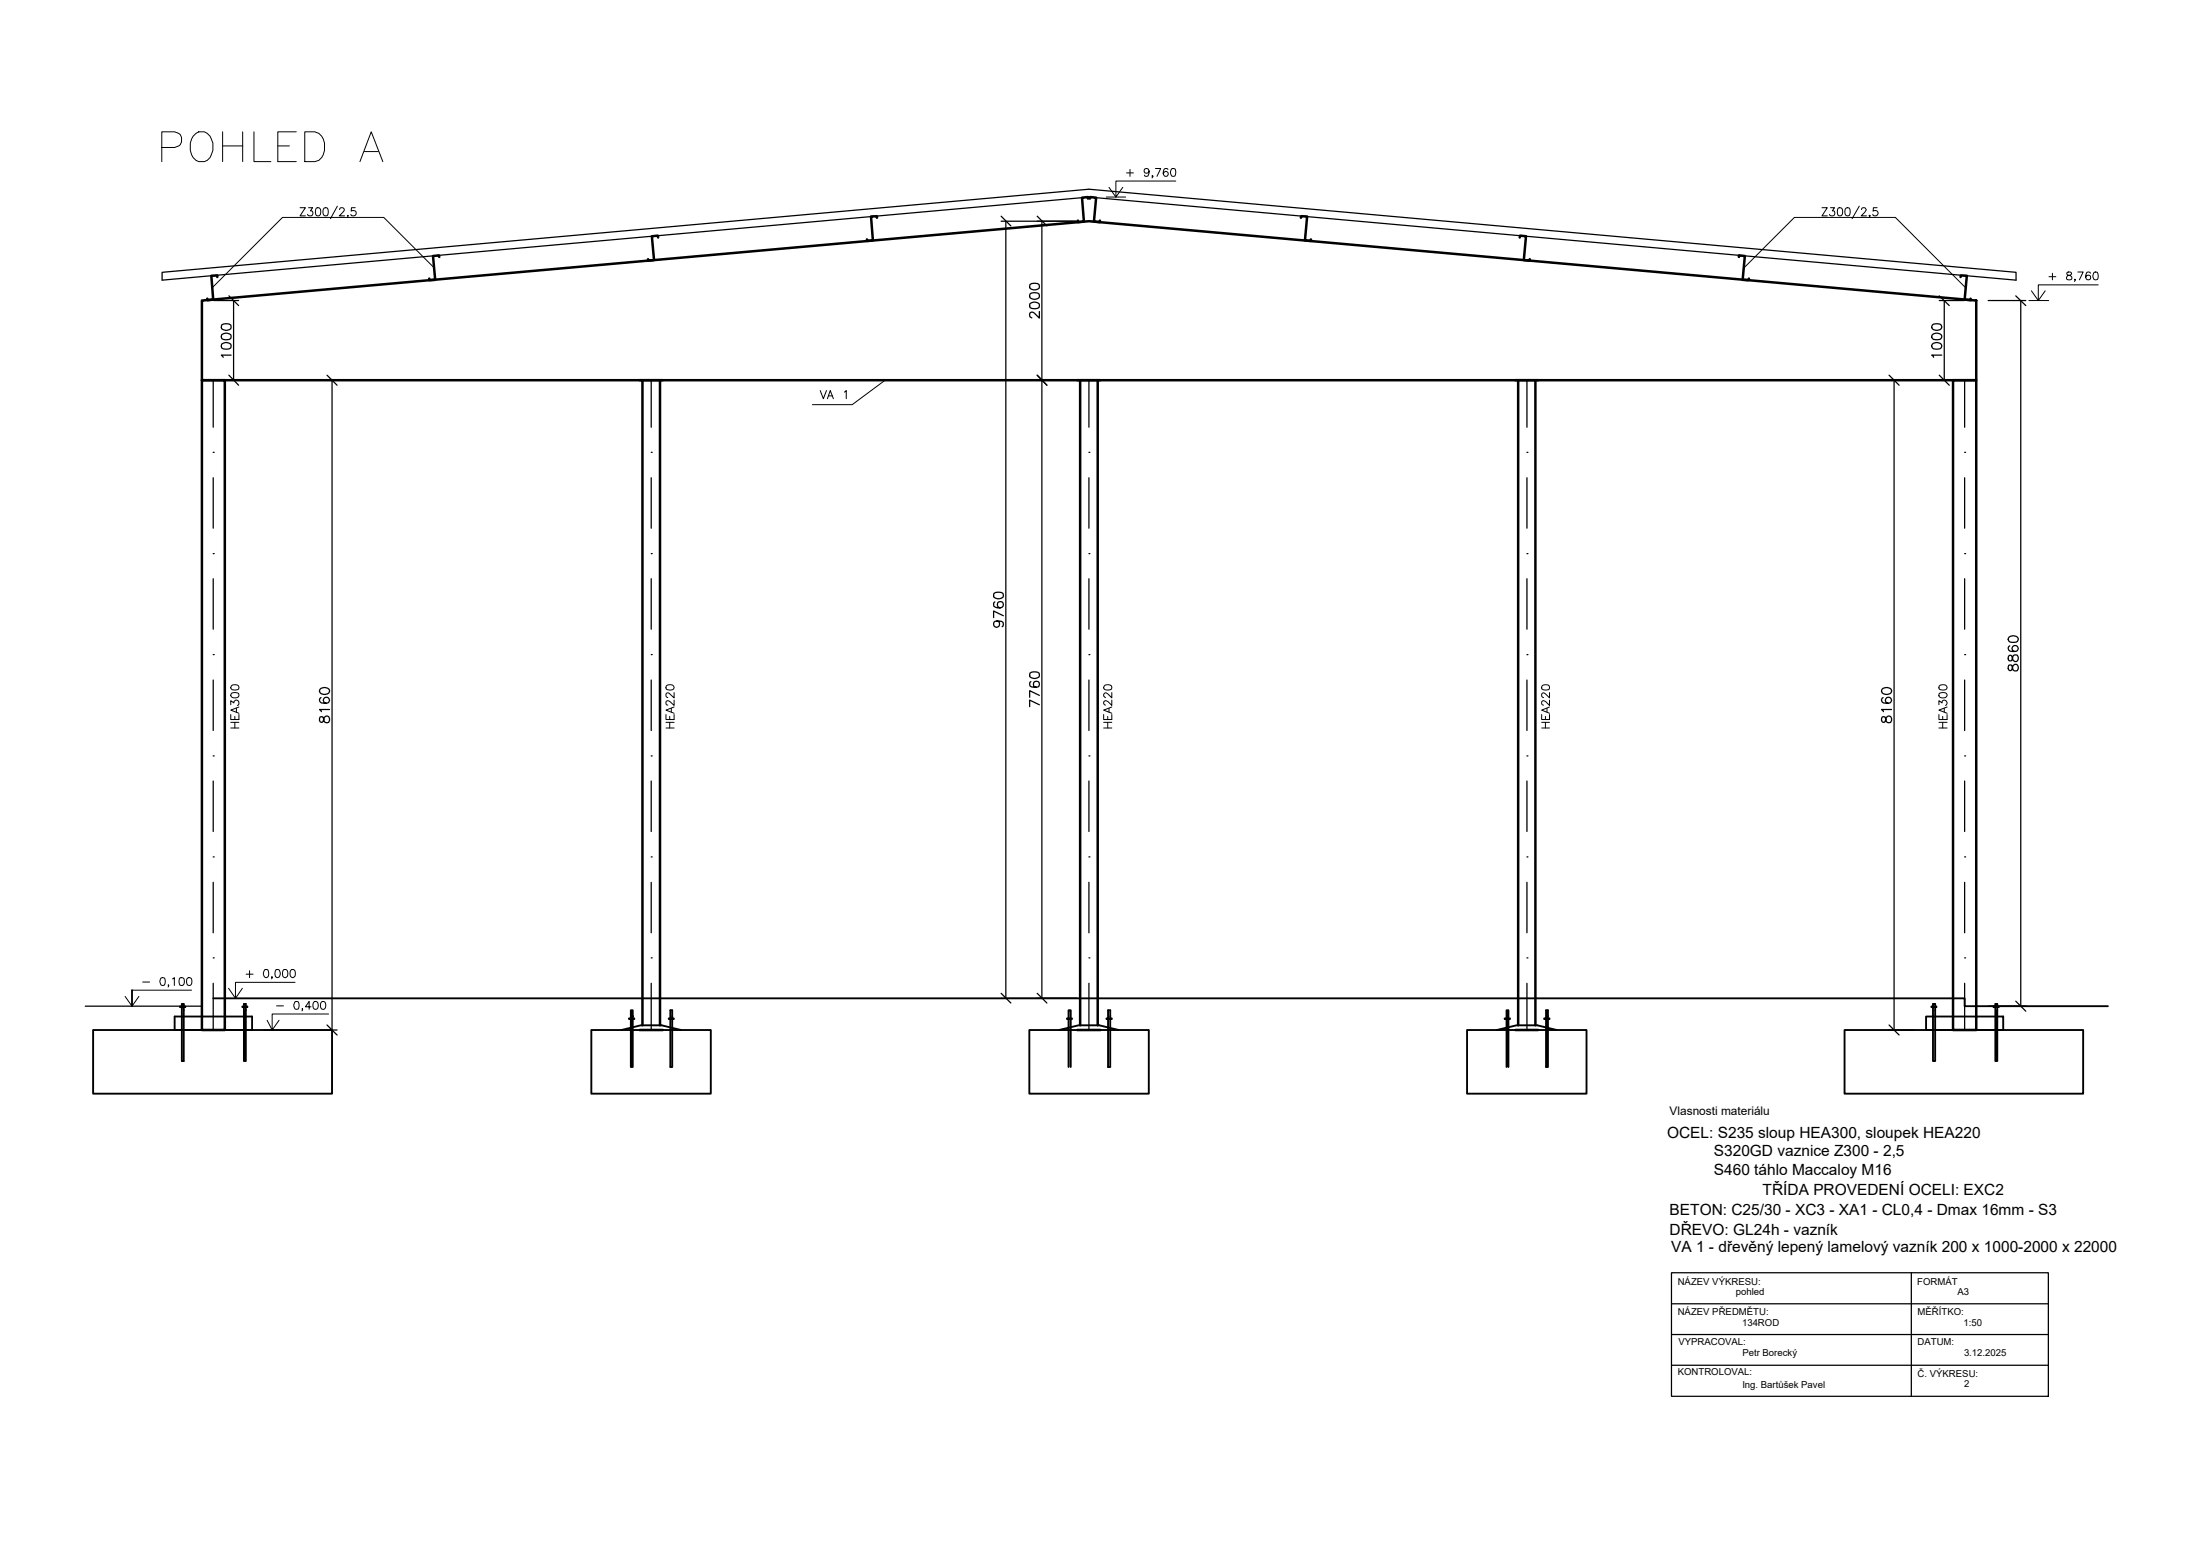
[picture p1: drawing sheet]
<svg xmlns="http://www.w3.org/2000/svg" width="297mm" height="210mm" viewBox="0 0 297 210" stroke-linecap="round" stroke-linejoin="round" font-family="sans-serif">
<g fill="none" stroke="#000" stroke-width=".34">
<path d="M29.3 37.4v-.2h-.8l.3 3.2-.8 .1v-.2M59.3 34.7v-.2l-.8 .1 .3 3.2h-.8v-.2M88.9 32.1l-.1-.3-.8 .1 .3 3.2-.8 .1v-.2M118.4 29.4v-.2h-.8l.3 3.2-.8 .1v-.2M146.9 26.8v-.2l-.8 .1 .2 3.2-.8 .1v-.2M147.2 26.8v-.2l.8 .1-.3 3.2 .8 .1v-.2M175.6 29.4l.1-.2h.8l-.3 3.2 .8 .1v-.2M205.2 32.1v-.3l.8 .1-.3 3.2 .8 .1v-.2M234.8 34.7v-.2l.8 .1-.3 3.2h.8v-.2M264.7 37.4l.1-.2h.8l-.3 3.2 .8 .1v-.2M27.3 51.3h3.1v87.7h-3.1zM27.3 40.6l119.7-10.7 119.8 10.7v10.7h-239.5z"/>
<path d="M86.4 51.3h3.1M86.7 51.3v87.1M89.1 51.3v87.1M145.5 51.3h3.1M145.8 51.3v87.1M148.2 51.3v87.1M204.6 51.3h3.1M205 51.3v87.1M207.3 51.3v87.1M263.7 51.3h3.1v87.7h-3.1zM86.4 139h3.1M145.5 139h3.1"/>
<path d="M204.6 139h3.1"/>
</g>
<g fill="none" stroke="#000" stroke-width=".17">
<path d="M28.8 51.3v6.4M87.9 51.3v6.4M147 51.3v6.4M206.2 51.3v6.4M265.3 51.3v6.4M28.8 61.1h.1M28.8 74.7h.1M28.8 64.5v6.8M28.8 78.1v6.8M87.9 61.1h.1M87.9 74.7h.1M87.9 64.5v6.8"/>
<path d="M87.9 78.1v6.8M147 61.1h.1M147 74.7h.1M147 64.5v6.8M147 78.1v6.8M206.2 61.1h.1M206.2 74.7h.1M206.2 64.5v6.8M206.2 78.1v6.8M265.3 61.1h.1M265.3 74.7h.1M265.3 64.5v6.8"/>
<path d="M265.3 78.1v6.8M28.8 88.4h.1M28.8 91.8v6.8M87.9 88.4h.1M87.9 91.8v6.8M147 88.4h.1M147 91.8v6.8M206.2 88.4h.1M206.2 91.8v6.8M265.3 88.4h.1M265.3 91.8v6.8M28.8 102h.1"/>
<path d="M28.8 115.7h.1M28.8 105.4v6.8M28.8 119.1v6.8M87.9 102h.1M87.9 115.7h.1M87.9 105.4v6.8M87.9 119.1v6.8M147 102h.1M147 115.7h.1M147 105.4v6.8M147 119.1v6.8M206.2 102h.1"/>
<path d="M206.2 115.7h.1M206.2 105.4v6.8M206.2 119.1v6.8M265.3 102h.1M265.3 115.7h.1M265.3 105.4v6.8M265.3 119.1v6.8M28.8 129.3h.1M28.8 132.7v6.3M87.9 129.3h.1M87.9 132.7v6.3M147 129.3h.1"/>
<path d="M147 132.7v6.3M206.2 129.3h.1M206.2 132.7v6.3M265.3 129.3h.1M265.3 132.7v6.3"/>
</g>
<path d="M21.9 36.8l125.1-11.3 125.2 11.3v1l-125.2-11.2-125.1 11.2zM11.5 135.8h15.8" fill="none" stroke="#000" stroke-width=".17"/>
<g fill="none" stroke="#000" stroke-width=".14">
<path d="M40.5 28h.7l-.7 1.1h.7M41.7 28h.5l-.3 .5a.37 .37 0 0 1 .3 .5 .37 .37 0 0 1-.6 .1l-.1-.2M42.7 28.1a.39 .39 0 0 1 .6 .2 .55 .55 0 0 1-.4 .8 .6 .6 0 0 1-.3-.8zM43.8 28.1a.35 .35 0 0 1 .5 .2v.2a.47 .47 0 0 1-.4 .6 .68 .68 0 0 1-.1-1zM45.6 27.8l-1 1.7M45.8 28.3l.1-.2a.36 .36 0 0 1 .6 .2l-.2 .3-.5 .5h.7M47 29.1h-.1h.1l-.1 .3M48 28h-.5l-.1 .5a.39 .39 0 0 1 .6 0 .39 .39 0 0 1-.1 .6 .39 .39 0 0 1-.5-.2M58.6 36.2l-6.8-6.8h-13.7l-9.4 9.4M149.4 26.6h2.6M149.7 25.3l1 1.3M152.1 23.3h.9"/>
<path d="M152.6 22.9v.9M155.2 23.1a.34 .34 0 0 1-.4 .3 .34 .34 0 0 1-.3-.4 .34 .34 0 0 1 .5-.2 .64 .64 0 0 1-.2 1h-.2l-.1-.2M155.7 23.8h-.2h.2l-.2 .2M156 22.7h.7l-.5 1.1M157.7 22.9l-.1-.1a.38 .38 0 0 0-.5 .1 .57 .57 0 0 0 .3 .9 .34 .34 0 0 0 .3-.3 .34 .34 0 0 0-.3-.4 .34 .34 0 0 0-.3 .4M158.2 22.8a.38 .38 0 0 1 .5 .1v.3a.45 .45 0 0 1-.3 .6 .64 .64 0 0 1-.2-1zM158.7 24.4h-8v2.2l.9-1.3M235.5 36.2l6.8-6.8h13.6l9.5 9.4M246 28h.7l-.7 1.1h.7M247.1 28h.6l-.3 .5a.37 .37 0 0 1 .3 .5 .37 .37 0 0 1-.6 .1l-.1-.2M248.2 28.1a.41 .41 0 0 1 .6 .2 .55 .55 0 0 1-.4 .8 .6 .6 0 0 1-.3-.8zM249.3 28.1a.35 .35 0 0 1 .5 .2v.2a.47 .47 0 0 1-.4 .6 .68 .68 0 0 1-.1-1z"/>
<path d="M251 27.8l-.9 1.7M251.3 28.3l.1-.2h.4a.22 .22 0 0 1 .1 .4l-.6 .6h.7M252.5 29.1h-.2h.2l-.2 .3M253.4 28h-.5v.5a.39 .39 0 0 1 .6 0 .39 .39 0 0 1-.1 .6 .39 .39 0 0 1-.5-.2M274.3 39.3l.9 1.3M276.6 37.4h1M277.1 36.9v.9M279.1 36.8v.3l.3 .1a.34 .34 0 0 1 .3 .5l-.4 .1-.3-.2a.42 .42 0 0 1 .5-.5l.2-.2a.43 .43 0 0 0-.6-.1zM280.2 37.7h-.1h.1l-.1 .3M280.5 36.7h.8l-.5 1.1M282.2 36.9a.32 .32 0 0 0-.4-.1 .59 .59 0 0 0 .2 1 .34 .34 0 0 0 .3-.4 .34 .34 0 0 0-.4-.3 .34 .34 0 0 0-.3 .3M282.7 36.8a.35 .35 0 0 1 .6 .1v.7a.34 .34 0 0 1-.6 0 .78 .78 0 0 1 0-.8z"/>
<path d="M283.3 38.5h-8.1v2.1l.9-1.3M110.7 52.7l.5 1.1 .4-1.1M111.7 53.8l.4-1.1 .4 1.1M111.8 53.4h.6M114 52.9l.3-.2v1.1M273.9 40.6h2.7M31.2 96.4v.7h1.1v-.7M31.2 95.1v-.5l.4 .3a.37 .37 0 0 1 .5-.4 .37 .37 0 0 1 .1 .6l-.2 .1M31.2 98.3h1.1M31.2 97.5h1.1M31.2 93.6l.5-.1a.45 .45 0 0 1 .6 .4 .6 .6 0 0 1-.6 .3 .6 .6 0 0 1-.5-.4zM31.2 92.6a.64 .64 0 0 1 1.1 .2v.1a.6 .6 0 0 1-.9 .2l-.2-.2z"/>
<path d="M31.7 96.7v.4M31.7 97.5v.8M31.9 95.6v.5M32.3 95.4l-1.1 .5 1.1 .4M89.9 96.4v.7h1.1v-.7M89.9 98.3h1.1M89.9 97.5h1.1M90 92.6a.64 .64 0 0 1 1 .3 .76 .76 0 0 1-1 .1zM90.4 96.7v.4M90.4 97.5v.8M90.6 95.6v.5M91 95.4l-1.1 .5 1.1 .4"/>
<path d="M91 94.5v.7l-.5-.5-.4-.1-.1 .1-.1 .3 .1 .1 .2 .1M91 93.5v.7l-.7-.6h-.3l-.1 .4 .3 .2M149 96.4v.7h1.1v-.7M149 98.3h1.1M149 97.5h1.1M149.1 92.6a.64 .64 0 0 1 1 .2v.1a.6 .6 0 0 1-.9 .2l-.2-.2zM149.6 96.7v.4M149.6 97.5v.8M149.7 95.6v.5M150.1 95.4l-1.1 .5 1.1 .4M150.1 94.5v.7l-.7-.6-.4 .2v.2l.3 .2M150.1 93.5v.7l-.7-.7-.3 .1-.1 .1v.3l.3 .2"/>
<path d="M208.2 96.4v.7h1v-.7M208.2 98.3h1M208.2 97.5h1M208.2 92.6a.78 .78 0 0 1 1 0 .38 .38 0 0 1-.2 .5h-.3a.45 .45 0 0 1-.5-.3zM208.7 96.7v.4M208.7 97.5v.8M208.9 95.6v.5M209.2 95.4l-1 .5 1 .4M209.2 94.5v.7l-.5-.5-.3-.1-.2 .1v.3v.1l.2 .1M209.2 93.5v.7l-.7-.6h-.3v.4l.2 .2M261.8 96.4v.7h1.1v-.7M261.8 95.1v-.5l.4 .3v-.2a.36 .36 0 0 1 .6-.1 .36 .36 0 0 1-.1 .6"/>
<path d="M261.8 98.3h1.1M261.8 97.5h1.1M261.8 93.6l.5-.1a.46 .46 0 0 1 .6 .4 .65 .65 0 0 1-1.1 0zM261.8 92.6a.64 .64 0 0 1 1.1 .3 .76 .76 0 0 1-1.1 .1zM262.3 96.7v.4M262.3 97.5v.8M262.5 95.6v.5M262.9 95.4l-1.1 .5 1.1 .4M16.9 134.5l.9 1.3 1-1.3M17.8 133.7h8.1M19.3 132.6h.9M21.8 132a.38 .38 0 0 1 .5 .1v.3a.47 .47 0 0 1-.4 .6 .64 .64 0 0 1-.1-1z"/>
<path d="M22.8 133h-.1h.1l-.1 .2M23.3 132.1l.2-.1v1M24.3 132a.42 .42 0 0 1 .5 .1 .55 .55 0 0 1-.3 .9 .6 .6 0 0 1-.3-.9zM25.2 132.1a.38 .38 0 0 1 .7 0 .55 .55 0 0 1-.4 .9 .6 .6 0 0 1-.3-.9zM30.9 133.4l.9 1.4M33.2 131.5h1M33.7 131v1M35.7 130.9a.35 .35 0 0 1 .5 .2l.1 .2a.47 .47 0 0 1-.4 .7 .68 .68 0 0 1-.2-1.1zM36.1 137.7l.6 1.3M36.7 131.9v.1v-.1v.2M37.3 130.9a.35 .35 0 0 1 .5 .2 .56 .56 0 0 1-.4 .9 .76 .76 0 0 1-.1-1.1zM37.3 135.8h1"/>
<path d="M38.3 130.9a.39 .39 0 0 1 .5 .2 .55 .55 0 0 1-.4 .9 .76 .76 0 0 1-.1-1.1zM39.3 130.9a.35 .35 0 0 1 .5 .2 .55 .55 0 0 1-.3 .9 .71 .71 0 0 1-.2-1.1zM39.8 132.6h-8v2.2l.9-1.4M39.8 135.2a.35 .35 0 0 1 .5 .2l.1 .3a.45 .45 0 0 1-.4 .5 .64 .64 0 0 1-.2-1zM40.9 136.2h-.1h.1l-.1 .3M42 135.9h-.8l.5-.7v1M42.4 135.2a.35 .35 0 0 1 .5 .2 .5 .5 0 0 1 .1 .6 .5 .5 0 0 1-.6 .2 .78 .78 0 0 1 0-1zM43.4 135.2a.35 .35 0 0 1 .5 .2 .5 .5 0 0 1 .1 .6 .5 .5 0 0 1-.6 .2 .78 .78 0 0 1 0-1zM44.4 136.9h-7.7v2.1l1-1.3"/>
</g>
<g fill="none" stroke="#000" stroke-width=".17">
<path d="M30.9 39.9l1.3 1.3M135.2 29.9h10.2M135.2 29.2l1.3 1.3M135.8 29.9v104.9M140 29.2l1.4 1.3M140.7 29.9v104.9M261.8 39.9l1.4 1.3M272.2 39.9l1.3 1.3M28.9 51.3h16.6M28.9 40.6h3.3M30.9 50.6l1.3 1.4M31.5 40.6v10.7"/>
<path d="M44.2 50.6l1.3 1.4M44.8 51.3v87.7M140 51.3h5.4M140 50.6l1.4 1.4M255.1 51.3h10.1M255.1 50.6l1.3 1.4M255.7 51.3v87.7M261.8 40.6h3.4M261.8 50.6l1.4 1.4M262.5 40.6v10.7M268.4 40.6h5.1M272.8 40.6v95.2"/>
<path d="M35.6 139h9.9M44.2 138.4l1.3 1.3M135.2 134.8h10.2M135.2 134.1l1.3 1.3M140 134.1l1.4 1.3M255.1 139h3.3M255.1 138.4l1.3 1.3M268.5 135.8h5M272.2 135.1l1.3 1.4M225.7 171.8h50.9v16.7h-50.9zM225.7 176h50.9M258.1 171.8v16.7"/>
<path d="M225.7 180.1h50.9M225.7 184.3h50.9"/>
</g>
<!-- layer: PDF_Geometrie -->
<g fill="none" stroke="#000" stroke-width=".25">
<path d="M12.6 139h32.2v8.6h-32.2zM17.8 133.7v2.1M23.6 137.2h10.4v1.8h-10.4zM24.3 135.9h.7h-.7zM24.6 135.5h.2v7.7h-.2zM28.8 134.8h236.5v1h19.3M32.7 135.9h.7h-.7zM32.9 135.5h.3v7.7h-.3zM79.8 139h16.2v8.6h-16.2zM83.9 139l2.6-.6h2.8l2.6 .6M84.9 137.5h.7v.1h-.7zM85.2 136.4h.2v7.6h-.2z"/>
<path d="M90.3 137.5h.7v.1h-.7zM90.5 136.4h.3v7.6h-.3zM139 139h16.1v8.6h-16.1zM143 139l2.6-.6h2.8l2.6 .6M144.1 137.5h.6v.1h-.6zM149.4 137.5h.7v.1h-.7zM149.6 136.4h.3v7.6h-.3zM198.1 139h16.1v8.6h-16.1zM202.1 139l2.7-.6h2.8l2.6 .6M203.2 137.5h.7v.1h-.7zM208.5 137.5h.7v.1h-.7zM208.7 136.4h.3v7.6h-.3z"/>
<path d="M249 139h32.3v8.6h-32.3zM260.1 137.2h10.4v1.8h-10.4zM260.8 135.9h.7h-.7zM261 135.5h.3v7.7h-.3zM269.2 135.9h.7h-.7zM269.4 135.5h.3v7.7h-.3zM144.3 144v-7.6h.3v7.6M203.4 144v-7.6h.3v7.6"/>
</g>
<!-- layer: Texty -->
<path d="M119.5 51.3l-4.4 3.3h-5.4" fill="none" stroke="#000" stroke-width=".14"/>
<text font-size="7.5" x="20.5" y="22.9">POHLED A</text>
<g font-size="4.4">
<text x="32.1" y="49.4" transform="rotate(-90 32.1 49.4)">1000</text>
<text x="263.2" y="49.4" transform="rotate(-90 263.2 49.4)">1000</text>
<text x="136.5" y="86.1" transform="rotate(-90 136.5 86.1)">9760</text>
<text x="273.4" y="91.7" transform="rotate(-90 273.4 91.7)">8860</text>
<text x="45.5" y="98.8" transform="rotate(-90 45.5 98.8)">8160</text>
</g>
<g font-size="4">
<text x="141.1" y="44.1" transform="rotate(-90 141.1 44.1)">2000</text>
<text x="141.1" y="96.7" transform="rotate(-90 141.1 96.7)">7760</text>
<text x="256.1" y="98.8" transform="rotate(-90 256.1 98.8)">8160</text>
</g>
<g font-size="2.1">
<text x="225.1" y="153.6">OCEL: S235 sloup HEA300, sloupek HEA220</text>
<text x="231.4" y="156.1">S320GD vaznice Z300 - 2,5</text>
<text x="231.4" y="158.6">S460 táhlo Maccaloy M16</text>
<text x="238" y="161.3">TŘÍDA PROVEDENÍ OCELI: EXC2</text>
<text x="225.4" y="164">BETON: C25/30 - XC3 - XA1 - CL0,4 - Dmax 16mm - S3</text>
<text x="225.4" y="166.7">DŘEVO: GL24h - vazník</text>
<text x="225.6" y="169">VA 1 - dřevěný lepený lamelový vazník 200 x 1000-2000 x 22000</text>
</g>
<text font-size="1.6" x="225.4" y="150.5">Vlasnosti materiálu</text>
<g font-size="1.3">
<text x="226.5" y="173.4">NÁZEV VÝKRESU:</text>
<text x="258.9" y="173.4">FORMÁT</text>
<text x="226.5" y="177.6">NÁZEV PŘEDMĚTU:</text>
<text x="234.4" y="174.8">pohled</text>
<text x="235.2" y="179">134ROD</text>
<text x="258.9" y="177.6">MĚŘÍTKO:</text>
<text x="264.3" y="174.8">A3</text>
<text x="265.1" y="179">1:50</text>
<text x="226.5" y="185.6">KONTROLOVAL:</text>
<text x="226.6" y="181.5">VYPRACOVAL:</text>
<text x="235.2" y="183.1">Petr Borecký</text>
<text x="258.9" y="181.5">DATUM:</text>
<text x="258.9" y="185.9">Č. VÝKRESU:</text>
<text x="265.2" y="183.1">3.12.2025</text>
<text x="235.2" y="187.3">Ing. Bartůšek Pavel</text>
<text x="265.2" y="187.3">2</text>
</g>
</svg>
